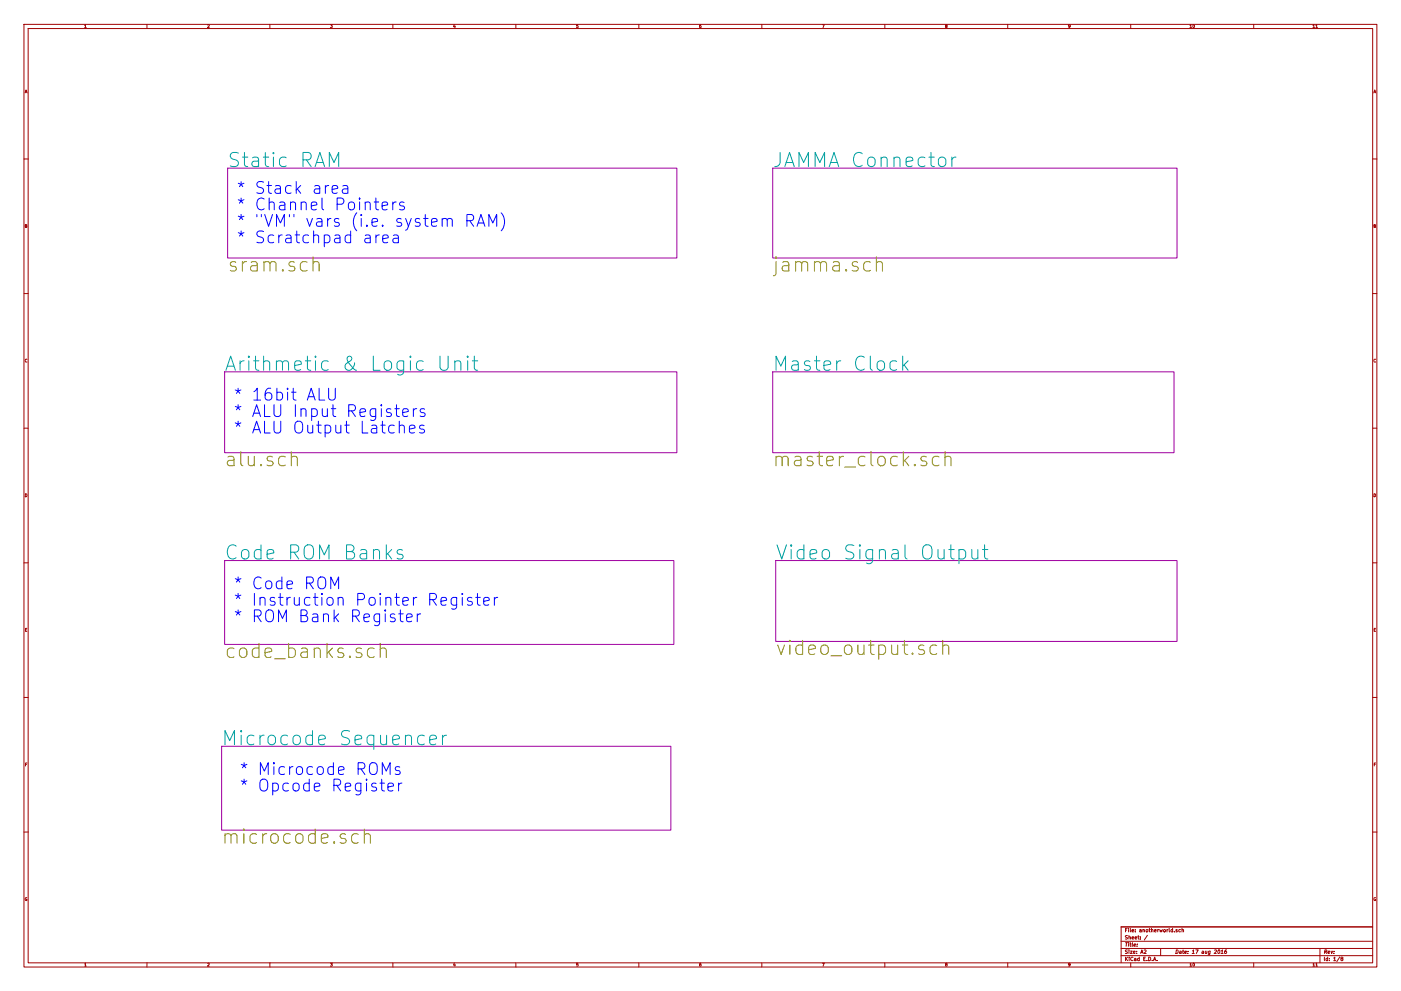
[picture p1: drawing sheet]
<svg xmlns="http://www.w3.org/2000/svg" width="594mm" height="420mm" viewBox="0 0 594 420" stroke-linecap="round" stroke-linejoin="round" font-family="sans-serif">
<g fill="none" stroke="#a00000" stroke-width=".42">
<path d="M10.2 10.3h573.6v399.7h-573.6zM11.9 12.1h570.2v396.1h-570.2zM62.3 10.3v1.8M114.5 10.3v1.8M166.6 10.3v1.8M218.7 10.3v1.8M270.9 10.3v1.8M323 10.3v1.8M375.2 10.3v1.8M427.3 10.3v1.8M479.5 10.3v1.8M531.6 10.3v1.8"/>
<path d="M10.2 67.4h1.7M582.1 67.4h1.7M10.2 124.5h1.7M582.1 124.5h1.7M10.2 181.6h1.7M582.1 181.6h1.7M10.2 238.6h1.7M582.1 238.6h1.7M10.2 295.7h1.7M582.1 295.7h1.7M10.2 352.8h1.7M582.1 352.8h1.7"/>
<path d="M475.4 399.1h106.7M486.5 396.6l-1.3 1.9M499.2 394.2l-.6 .1 .6 .4v.3h-.6M500.6 394.2l-.8 .2 .1 .6h.7M501.2 394.3l.6-.1 .1 .9M501.2 393.6v1.5M582.1 393h-106.7v15.2M62.3 408.2v1.8M114.5 408.2v1.8M166.6 408.2v1.8M218.7 408.2v1.8M270.9 408.2v1.8"/>
<path d="M323 408.2v1.8M375.2 408.2v1.8M427.3 408.2v1.8M475.4 405.2h106.7M475.4 402.1h106.7M479.5 408.2v1.8M482.2 400.3v.1M485.1 402.9l.6-.2 .3 .5-.9 1.1h.9M489.1 407.3l.5-1.5 .5 1.5M489.3 406.9h.7M490.6 407.2v.1M492.2 402.1v3.1"/>
<path d="M516.6 402.9l.3-.2a.73 .73 0 0 1 .4 .9 .73 .73 0 0 1-.8 .5zM517.8 404.3h.8M517.9 403.2l.5-.5-.2 1.6M520.1 402.7h-.3a.99 .99 0 0 0-.3 1.6l.5-.2 .1-.6-.5-.2-.3 .3M531.6 408.2v1.8M559.7 402.1v6.1M568.1 405.7l-1.2 2M568.9 406.4l-.3-.2 .3-.4 .5 .1v.4a.61 .61 0 0 0-.7 .2 .61 .61 0 0 0 0 .7h.7l-.2-.8"/>
</g>
<path d="M96.5 71.3h190.5v38.1h-190.5zM327.7 71.3h171.4v38.1h-171.4zM95.2 157.6h191.8v34.3h-191.8zM327.7 157.6h170.1v34.3h-170.1zM95.2 237.7h190.5v35.5h-190.5zM328.9 237.7h170.2v34.2h-170.2zM94 316.4h190.5v35.6h-190.5z" fill="none" stroke="#a000a0" stroke-width=".42"/>
<g fill="none" stroke="#00a0a0" stroke-width=".42">
<path d="M139.6 70.6v-6l2 4.3 2-4.3v6M398.5 66.9a1.65 1.65 0 0 1 2.6 .9v1.7a1.63 1.63 0 0 1-1.6 1.2 1.63 1.63 0 0 1-1.6-1.2v-1.7zM403.6 66.6v4M405.4 66.6a1.54 1.54 0 0 0-1.8 1.2M186.6 151v4.8l1.1 1.2h1.2l1.1-1.2v-4.8M192.9 153.6a1.48 1.48 0 0 1 2.5 .2v3.2M192.9 153v4M198.3 151l-.3 .3 .3 .3 .3-.3-.3-.3v.6M198.3 153v4M200.3 153h2.3M201.1 151v5.1l.3 .6 1.2 .3M380.2 153.3l-1.7-.3-.6 .3-.5 .8v1.7l.5 .9 .6 .3 1.7-.3"/>
<path d="M382.8 151v6M383.4 154.7l1.7 2.3M385.1 153l-2.3 2.3M164.4 234.7l1.7 2.3M166.1 233l-2.3 2.3M170.7 233.3l-1.5-.3-.5 .3-.3 .5 .3 .9 2 .6 .2 .6-.2 .8-.6 .3-1.7-.3M406.6 233.3l1.8-.3 1.1 1.1v1.8l-.6 .8-.5 .3-1.8-.3M406.6 233v6M412.1 233v3.1l.2 .6a1.58 1.58 0 0 0 2.3-.3M414.6 233v4M416.6 233h2.3M417.5 231v5.1l.3 .6 1.1 .3"/>
<path d="M179.9 312l-1.7-.3-.6 .3-.5 .9v1.7l.5 .8 .6 .3 1.7-.3M182.2 313.7l2.9-.6-.3-1.1-1.7-.3-.6 .3-.3 .6v2.3l.3 .5 .6 .3 1.7-.3M187.6 311.7v4M189.4 311.7a1.54 1.54 0 0 0-1.8 1.2"/>
</g>
<g fill="none" stroke="#808000" stroke-width=".42">
<path d="M132.8 111.5a1.48 1.48 0 0 1 2.5 .3v3.1M132.8 108.9v6M371.6 111.5a1.48 1.48 0 0 1 2.6 .3v3.1M371.6 108.9v6M123.5 194a1.48 1.48 0 0 1 2.6 .3v3.2M398.2 193.7l-1.7-.2-.6 .2-.6 .9v1.7l.6 .9 .6 .3 1.7-.3M400.7 194a1.48 1.48 0 0 1 2.6 .3v3.2M400.7 191.5v6M158.6 275l-1.7-.3-.5 .3-.6 .9v1.7l.6 .9 .5 .3 1.7-.3M161.2 275.3a1.48 1.48 0 0 1 2.6 .3v3.2M161.2 272.8v6M397.2 273.8l-1.7-.3-.6 .3-.5 .8v1.7l.5 .9 .6 .3 1.7-.3"/>
<path d="M399.8 274.1a1.48 1.48 0 0 1 2.5 .2v3.2M399.8 271.5v6M151.9 353.8l-1.7-.3-.6 .3-.5 .8v1.8l.5 .8 .6 .3 1.7-.3M154.5 354.1a1.48 1.48 0 0 1 2.5 .2v3.2M154.5 351.5v6"/>
</g>
<g fill="none" stroke="#00f" stroke-width=".42">
<path d="M145.4 78.9l.4-.2 1.5 .2 .2 3.1M147.5 79.8l-1.7 .3a.98 .98 0 0 0-.7 .9 .98 .98 0 0 0 .7 1l1.7-.2M140.8 80.3l2.4-.5-.2-.9-1.4-.2-.8 .7 .3 2.4 .5 .2 1.4-.2M159.4 99.6v3.3M160.8 99.6a1.27 1.27 0 0 0-1.4 1M162 87.3l2.4-.5-.2-.9-1.5-.3-.7 .8 .3 2.3 .4 .3 1.5-.3M166.5 85.6v3.4M166.8 99.8l.5-.2 1.4 .2 .2 3.1M168 85.6a1.27 1.27 0 0 0-1.5 1M171.3 85.9l-1.2-.3-.7 .8 .2 .7 1.7 .4 .3 .5-.3 .7-.5 .3-1.4-.3M198 93.6h1.9a1.36 1.36 0 0 0 1-1.3 1.36 1.36 0 0 0-1-1.4h-1.9v5.1M199.2 93.6l1.6 2.4"/>
<path d="M202.3 96l1.6-5.1 1.7 5.1M202.8 94.5h2.3M207.3 96v-5.1l1.7 3.6 1.6-3.6v5.1M212.5 90.2a5.8 5.8 0 0 1 0 7.7M162.3 101.3l2.3-.5-.2-1-1.4-.2-.7 .7 .2 2.4 .5 .2 1.4-.2M168.9 100.8l-1.6 .2a.98 .98 0 0 0-.8 1 .98 .98 0 0 0 .8 .9l1.6-.2M135.3 164.6v5h2.4M139.3 164.6v4.1l1 .9 1.4-.2 .5-.7v-4.1M167.4 173.3h1.9M168.1 171.6v4.3l.3 .5 .9 .2M169.3 178.6v5M170.8 174.9l2.3-.4-.2-1-1.4-.2-.7 .7 .2 2.4 .5 .2 1.4-.2"/>
<path d="M175.3 173.3v3.3M176.7 173.3a1.27 1.27 0 0 0-1.4 .9M180.1 173.5l-1.2-.2-.7 .7 .2 .7 1.7 .5 .2 .5-.2 .7-.5 .2-1.4-.2M169.3 180.7a1.23 1.23 0 0 1 2.1 .3v2.6M173.6 181.9l2.4-.5-.3-.9-1.4-.2-.7 .7 .2 2.4 .5 .2 1.4-.2M179.8 180.5l-1.2-.2-.7 .7 .2 .7 1.7 .5 .2 .4-.2 .8-.5 .2-1.4-.2M140.3 249.6v-5l1.6 3.6 1.7-3.6v5M169.8 258.6v4.3l.2 .5 1 .2M193.6 253.3v4a1.33 1.33 0 0 1-2.1 .8M193.6 253.5l-1.4-.2-.9 .9v1.5l.4 .7 .5 .2 1.4-.2M196 251.6l-.2 .3 .2 .2 .3-.2-.3-.3v.5M196 253.3v3.3"/>
<path d="M200.1 253.5l-1.2-.2-.7 .7 .2 .7 1.7 .5 .2 .5-.2 .7-.5 .2-1.4-.2M201.8 253.3h1.9M202.5 251.6v4.3l.2 .5 1 .2M205.1 255l2.4-.5-.3-1-1.4-.2-.7 .7 .2 2.4 .5 .2 1.4-.2M209.6 253.3v3.3M211 253.3a1.27 1.27 0 0 0-1.4 .9M172.4 261.9l2.4-.4-.3-1-1.4-.2-.7 .7 .2 2.4 .5 .2 1.4-.2M176.9 260.3v3.3M178.4 260.3a1.27 1.27 0 0 0-1.5 .9M161.1 332h1.9M161.8 330.3v4.3l.3 .5 .9 .2M162.1 328.4v-5l1.7 3.5 1.6-3.5v5"/>
<path d="M164.5 333.7l2.4-.5-.3-1-1.4-.2-.7 .7 .2 2.4 .5 .2 1.4-.2M169 332v3.3M169.5 325.3l-1.2-.3-.7 .7 .2 .8 1.7 .4 .2 .5-.2 .7-.5 .3-1.4-.3M170.4 332a1.27 1.27 0 0 0-1.4 1"/>
</g>
<g font-size="8.3" fill="#00a0a0">
<text x="96.5" y="71.2">Static RAM</text>
<text x="327.7" y="71.2">JAMMA Connector</text>
<text x="95.2" y="157.5">Arithmetic &amp; Logic Unit</text>
<text x="327.7" y="157.5">Master Clock</text>
<text x="95.2" y="237.6">Code ROM Banks</text>
<text x="328.9" y="237.6">Video Signal Output</text>
<text x="94" y="316.3">Microcode Sequencer</text>
</g>
<g font-size="8.3" fill="#808000">
<text x="96.5" y="115.5">sram.sch</text>
<text x="327.7" y="115.5">jamma.sch</text>
<text x="95.2" y="198">alu.sch</text>
<text x="327.7" y="198">master_clock.sch</text>
<text x="95.2" y="279.3">code_banks.sch</text>
<text x="328.9" y="278">video_output.sch</text>
<text x="94" y="358.1">microcode.sch</text>
</g>
<g font-size="7" fill="#00f">
<text x="100.3" y="82.5">* Stack area</text>
<text x="100.3" y="89.5">* Channel Pointers</text>
<text x="100.3" y="96.4">* &quot;VM&quot; vars (i.e. system RAM)</text>
<text x="100.3" y="103.4">* Scratchpad area</text>
<text x="99.1" y="170.1">* 16bit ALU</text>
<text x="99.1" y="177.1">* ALU Input Registers</text>
<text x="99.1" y="184.1">* ALU Output Latches</text>
<text x="99.1" y="250.1">* Code ROM</text>
<text x="99.1" y="257.1">* Instruction Pointer Register</text>
<text x="99.1" y="264.1">* ROM Bank Register</text>
<text x="101.6" y="328.8">* Microcode ROMs</text>
<text x="101.6" y="335.8">* Opcode Register</text>
</g>
<g font-size="2.1" fill="#a00000">
<text x="476.9" y="395.3">File: anotherworld.sch</text>
<text x="476.9" y="401.4">Title:</text>
<text x="476.9" y="398.3">Sheet: /</text>
<text x="476.9" y="407.5">KiCad E.D.A.</text>
<text x="476.9" y="404.4">Size: A2</text>
<text x="498.2" y="404.4">Date: 17 aug 2016</text>
<text x="561.2" y="404.4">Rev:</text>
<text x="561.2" y="407.5">Id: 1/8</text>
</g>
<g font-size="1.8" fill="#a00000">
<text x="35.8" y="11.9">1</text>
<text x="87.9" y="11.9">2</text>
<text x="140.1" y="11.9">3</text>
<text x="192.2" y="11.9">4</text>
<text x="244.3" y="11.9">5</text>
<text x="296.5" y="11.9">6</text>
<text x="348.6" y="11.9">7</text>
<text x="400.8" y="11.9">8</text>
<text x="452.9" y="11.9">9</text>
<text x="504.6" y="11.9">10</text>
<text x="556.7" y="11.9">11</text>
<text x="10.4" y="39.5">A</text>
<text x="582.3" y="39.5">A</text>
<text x="10.4" y="96.6">B</text>
<text x="582.3" y="96.6">B</text>
<text x="10.4" y="153.7">C</text>
<text x="582.3" y="153.7">C</text>
<text x="10.4" y="210.7">D</text>
<text x="582.3" y="210.7">D</text>
<text x="10.5" y="267.8">E</text>
<text x="582.4" y="267.8">E</text>
<text x="10.5" y="324.9">F</text>
<text x="582.4" y="324.9">F</text>
<text x="10.4" y="382">G</text>
<text x="582.3" y="382">G</text>
<text x="35.8" y="409.7">1</text>
<text x="87.9" y="409.7">2</text>
<text x="140.1" y="409.7">3</text>
<text x="192.2" y="409.7">4</text>
<text x="244.3" y="409.7">5</text>
<text x="296.5" y="409.7">6</text>
<text x="348.6" y="409.7">7</text>
<text x="400.8" y="409.7">8</text>
<text x="452.9" y="409.7">9</text>
<text x="504.6" y="409.7">10</text>
<text x="556.7" y="409.7">11</text>
</g>
</svg>
